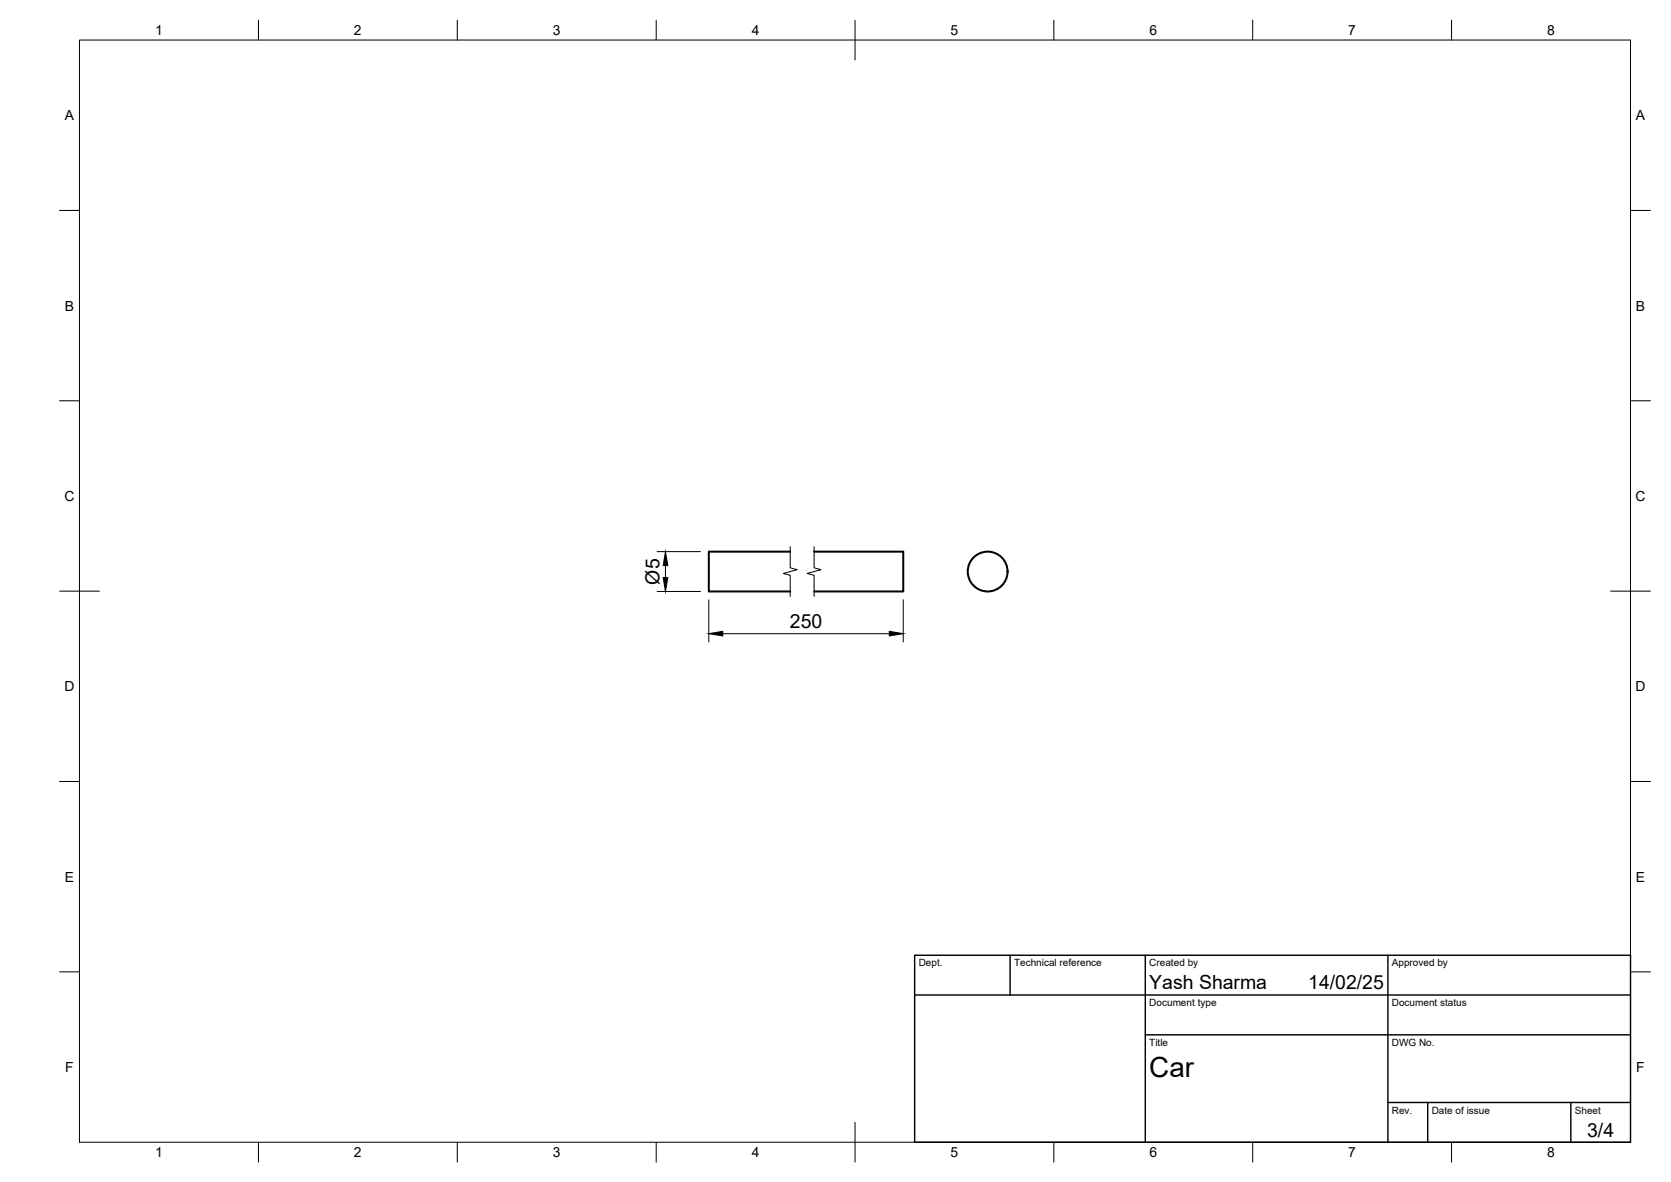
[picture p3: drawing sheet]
<svg xmlns="http://www.w3.org/2000/svg" width="420mm" height="297mm" viewBox="0 0 420 297" stroke-linecap="round" stroke-linejoin="round" font-family="sans-serif">
<!-- layer: Visible -->
<g fill="none" stroke="#000" stroke-width=".51">
<path d="M198.7 138.6h-20.5v10h20.5M204.7 138.6h22.4v10h-22.4"/>
<circle cx="248.3" cy="143.6" r="5"/>
</g>
<!-- layer: BORDER -->
<g fill="none" stroke="#000" stroke-width=".25">
<path d="M20 10.1h390v276.9h-390zM65 5.1v5M115 5.1v5M165 5.1v5M215 5.1v10M265 5.1v5M315 5.1v5M365 5.1v5M15 52.9h5M410 52.9h5M15 100.7h5M410 100.7h5"/>
<path d="M15 148.6h10M405 148.6h10M15 196.4h5M410 196.4h5M15 244.2h5M410 244.2h5M65 287v5M115 287v5M165 287v5M215 282.1v9.9M265 287v5M315 287v5"/>
<path d="M365 287v5"/>
</g>
<!-- layer: TITLEBLOCK -->
<path d="M230 240.1h180v46.9h-180zM230 250h180M254 240.1v9.9M288 240.1v46.9M349 240.1v46.9M288 260.1h122M349 277.1h61M359 277.1v9.9M395 277.1v9.9" fill="none" stroke="#000" stroke-width=".36"/>
<!-- layer: Break Lines -->
<path d="M198.7 137.4v5.3l1.7 .5-3.4 .9 1.7 .5v5.3M204.7 137.4v5.3l1.7 .5-3.5 .9 1.8 .5v5.3" fill="none" stroke="#000" stroke-width=".25"/>
<!-- layer: FD_Dimensions -->
<path d="M165.2 138.6h10.9M165.2 148.6h10.9M167.3 142.1v3M178.2 150.7v10.6M181.7 159.2h41.9M227.1 150.7v10.6" fill="none" stroke="#000" stroke-width=".25"/>
<path d="M166.8 145.1h1.1l-.6 3.5zM167.3 138.6l.6 3.5h-1.1zM178.2 159.2l3.5-.5v1.1zM223.6 158.7l3.5 .5-3.5 .6z" fill="#000" stroke="#000" stroke-width=".25"/>
<text font-size="7" x="289" y="270.6">Car</text>
<g font-size="4.9">
<text x="165.8" y="146.9" transform="rotate(-90 165.8 146.9)">Ø5</text>
<text x="198.6" y="157.8">250</text>
<text x="289" y="248.5">Yash Sharma</text>
<text x="329" y="248.5">14/02/25</text>
<text x="399.1" y="285.7">3/4</text>
</g>
<g font-size="3.5">
<text x="39" y="8.8">1</text>
<text x="89" y="8.8">2</text>
<text x="139" y="8.8">3</text>
<text x="189" y="8.8">4</text>
<text x="239" y="8.8">5</text>
<text x="289" y="8.8">6</text>
<text x="339" y="8.8">7</text>
<text x="389" y="8.8">8</text>
<text x="16.3" y="30.2">A</text>
<text x="411.3" y="30.2">A</text>
<text x="16.3" y="78">B</text>
<text x="411.3" y="78">B</text>
<text x="16.2" y="125.9">C</text>
<text x="411.2" y="125.9">C</text>
<text x="16.2" y="173.7">D</text>
<text x="411.2" y="173.7">D</text>
<text x="16.3" y="221.6">E</text>
<text x="411.3" y="221.6">E</text>
<text x="16.4" y="269.4">F</text>
<text x="411.4" y="269.4">F</text>
<text x="39" y="290.8">1</text>
<text x="89" y="290.8">2</text>
<text x="139" y="290.8">3</text>
<text x="189" y="290.8">4</text>
<text x="239" y="290.8">5</text>
<text x="289" y="290.8">6</text>
<text x="339" y="290.8">7</text>
<text x="389" y="290.8">8</text>
</g>
<g font-size="2.5">
<text x="231" y="242.9">Dept.</text>
<text x="255" y="242.9">Technical reference</text>
<text x="289" y="242.9">Created by</text>
<text x="350" y="242.9">Approved by</text>
<text x="289" y="252.8">Document type</text>
<text x="350" y="252.8">Document status</text>
<text x="289" y="262.9">Title</text>
<text x="350" y="262.9">DWG No.</text>
<text x="350" y="279.9">Rev.</text>
<text x="360" y="279.9">Date of issue</text>
<text x="396" y="279.9">Sheet</text>
</g>
</svg>
